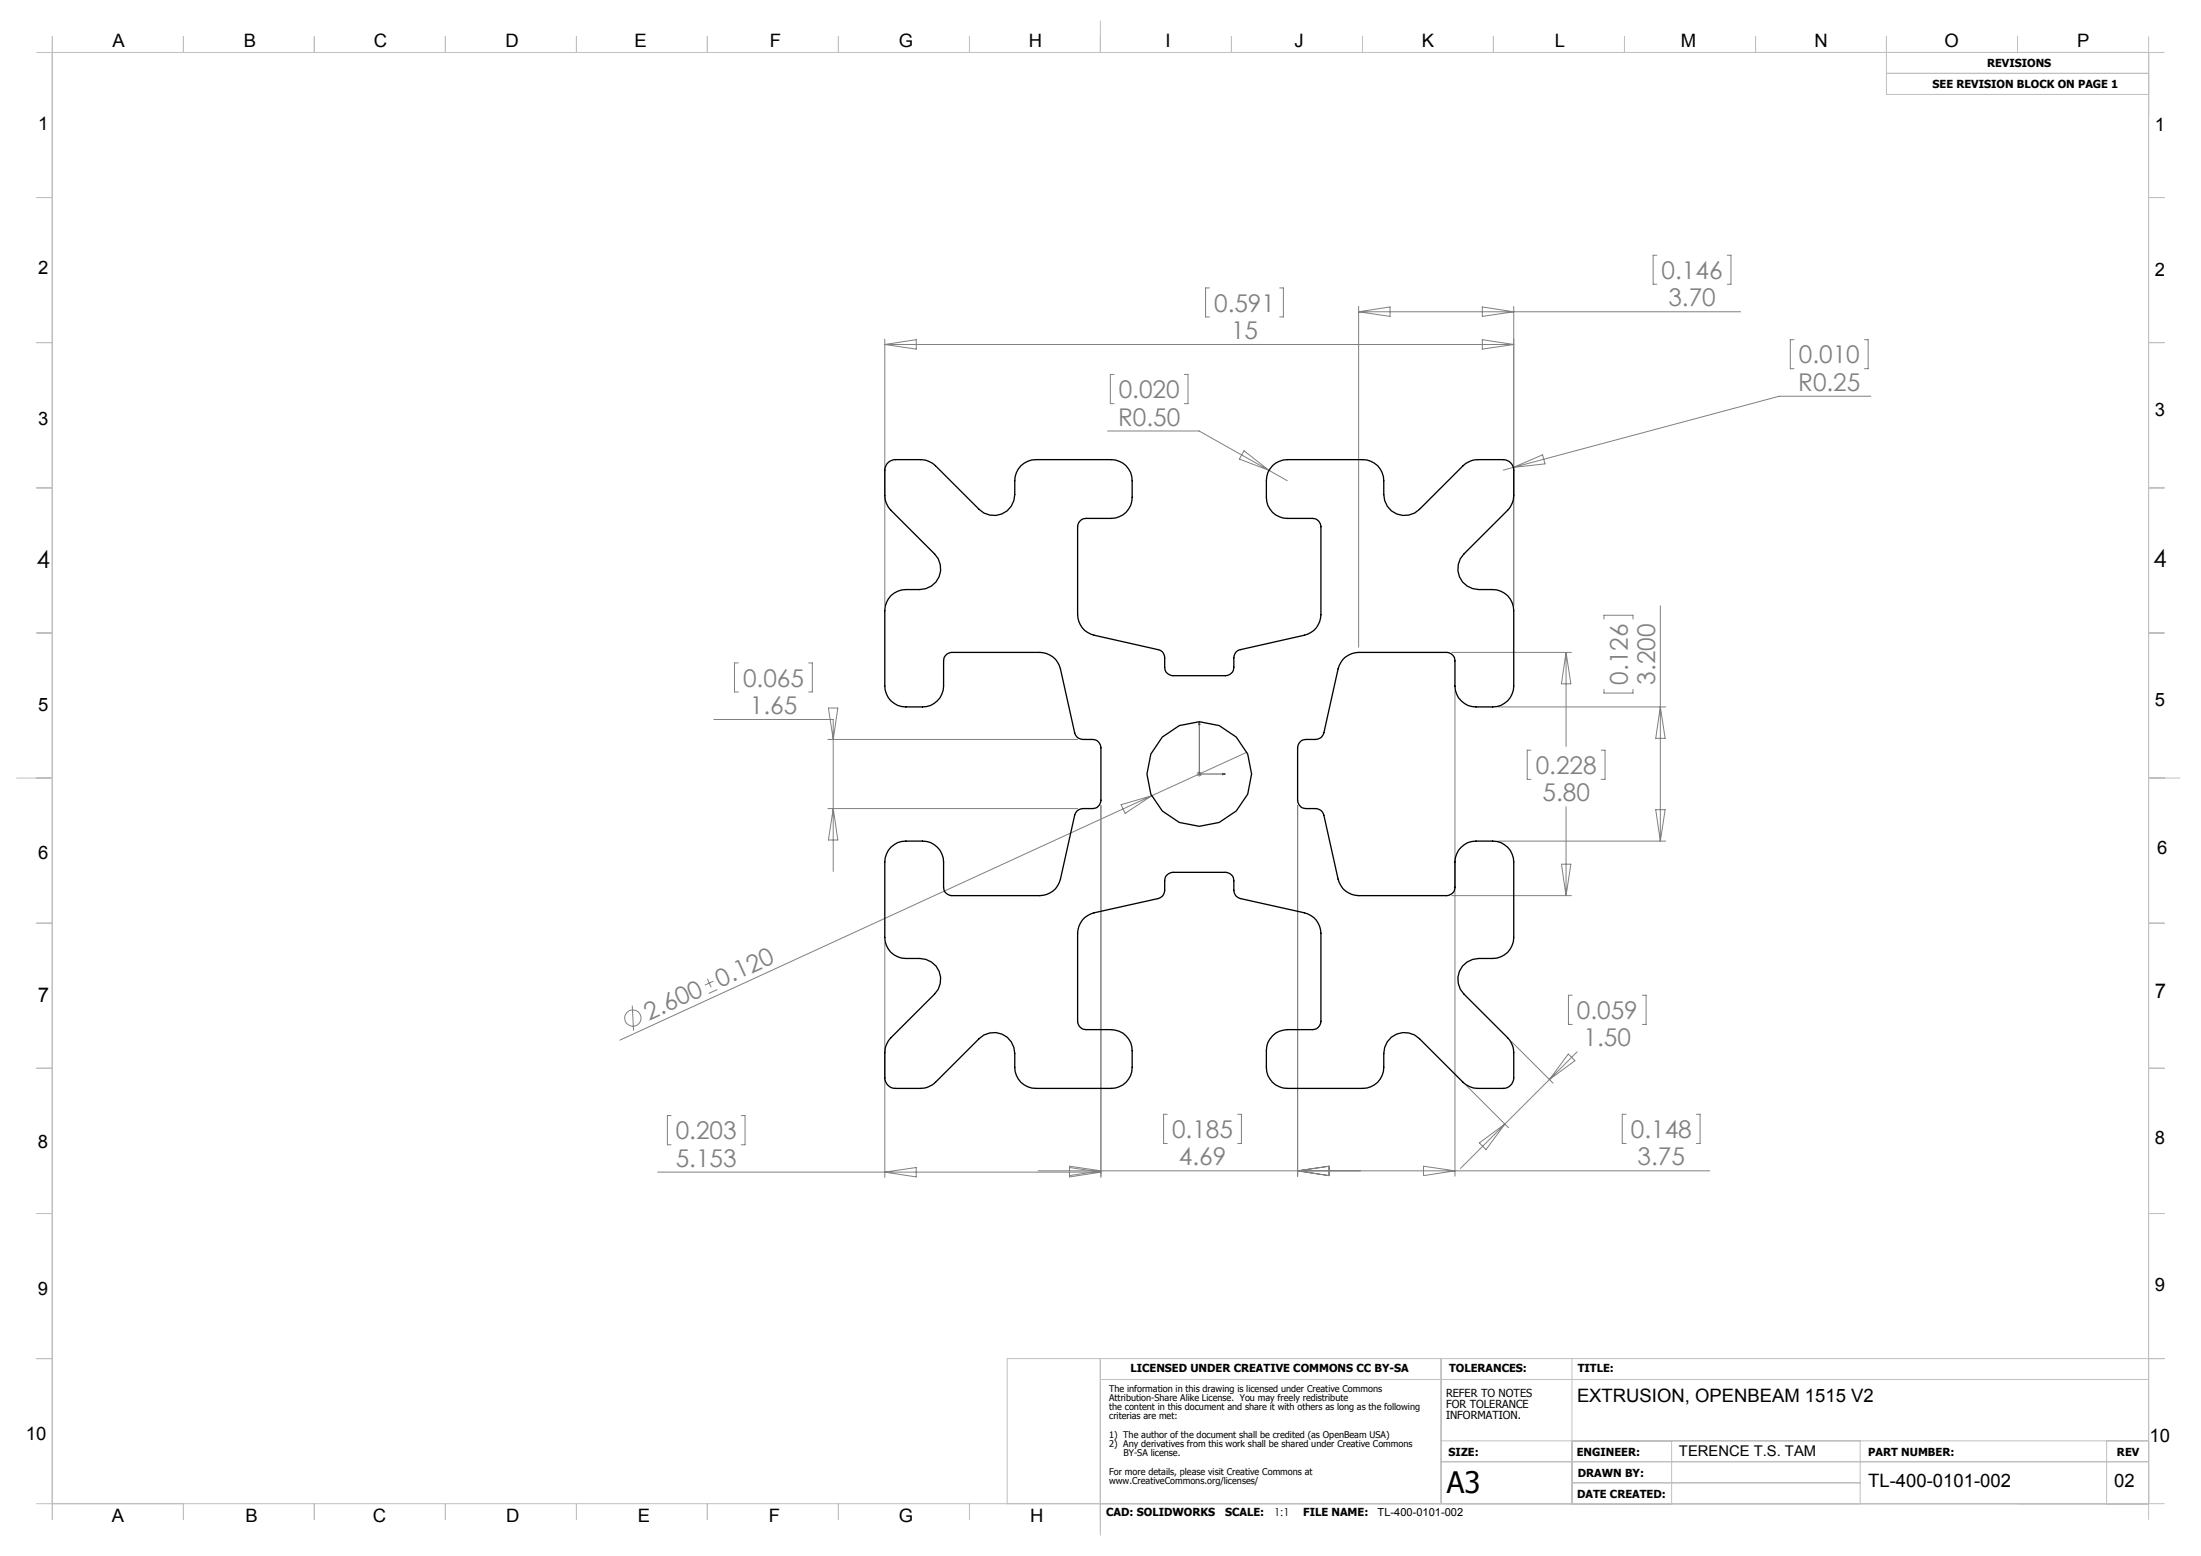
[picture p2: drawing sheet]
<svg xmlns="http://www.w3.org/2000/svg" width="420mm" height="297mm" viewBox="0 0 420 297" stroke-linecap="round" stroke-linejoin="round" font-family="sans-serif">
<g fill="none" stroke="#808080" stroke-width=".19">
<path d="M230.8 55h-.8v5.5h.8M244.2 55h.7v5.5h-.7M259.3 58.5v65M259.3 59.5h72.8M259.3 59.5l6-.9v1.8zM282.9 58.6l6 .9-6 .9zM288.9 58.5v57M316.2 48.7h-.7v5.6h.7M329.6 48.7h.7v5.6h-.7M168.8 64.7v50.8M168.8 65.8h120.1M168.8 65.8l6-1v1.8z"/>
<path d="M212.6 71.5h-.7v5.5h.7M226 71.5h.7v5.5h-.7M282.9 64.8l6 1-6 .8zM342.3 64.8h-.7v5.6h.7M355.8 64.8h.7v5.6h-.7M357 75.6h-17.5l-50.7 13.6M211.3 82.3h17.5l13.3 7.5M237.4 86l4.7 3.8-5.6-2.2zM242.1 89.8l3.5 2M288.8 89.2l-2 .5M288.8 89.2l5.6-2.4 .4 1.7zM306.1 118.2v-.8h5.5v.8"/>
<path d="M316.8 115.6v44.9M136.2 137.3h22.8v29M140.9 126.5h-.7v5.6h.7M154.3 126.5h.7v5.6h-.7M158.1 135.1h1.8l-.9 6zM277 124.5h22.9M277.6 131.9v92.6M285.9 134.9h32M298.8 124.5v18M298.8 124.5l1 6h-1.8zM306.1 131.6v.7h5.5v-.7M316.8 134.9l.9 6h-1.8z"/>
<path d="M158 141.1h47.6M158 154.3h47.6M159 154.3l.9 6h-1.8zM210.1 153.7v71.1M213.9 153.6l5.8-1.7-5 3.4zM219.7 151.9l-101.4 46.6M228.4 147.7h.9M228.5 147.4l.7 .7M228.8 147.2v1M229.2 147.4l-.7 .7M237.9 143.6l-18.2 8.3M247.6 153.7v70.8"/>
<path d="M292.1 143.2h-.7v5.6h.7M298.8 154v17M305.5 143.2h.8v5.6h-.8M315.9 154.5h1.8l-.9 6zM168.8 179.9v44.9M277 171h22.9M285.9 160.5h32M298 165h1.8l-1 6zM120.6 191.9l.3 4.8M135 186.8l.7 1.7M136.1 187.3l-1.6 .7M136.9 188.9l-1.6 .7"/>
<path d="M288.4 198.8l8 8M300 190h-.7v5.5h.7M313.4 190h.7v5.5h-.7M128.1 212.9h-.7v5.6h.7M141.5 212.9h.7v5.6h-.7M222.7 212.7h-.7v5.6h.7M236.2 212.7h.7v5.6h-.7M279.9 207.3l8 8M282.3 218.2l4.9-3.6-3.6 4.8zM299.3 201.2l1.2 1.3-4.8 3.6zM301 200.8l-22.3 22.2M310.3 212.7h-.7v5.6h.7"/>
<path d="M323.7 212.7h.7v5.6h-.7M125.5 223.7h84.6M168.8 223.7l6-.9v1.8zM198.1 223.5h128.1M204.1 222.8l6 .9M210.1 223.7l-6 .9v-2l6 .9-6 .9M247.6 223.5l6-.9v1.8zM271.6 222.6l6 .9-6 .9z"/>
<circle cx="120.8" cy="194.3" r="1.55"/>
</g>
<path d="M228.8 137.8l.2 .5h-.3zM228.8 137.8v9.9h5M233.3 147.6l.5 .1-.5 .2z" fill="none" stroke="#00f" stroke-width=".19"/>
<g fill="none" stroke="#c0c0c0" stroke-width=".19">
<path d="M7 10h406M10 7v283M35 7v3M60 7v3M85 7v3M110 7v3M135 7v3M160 7v3M185 7v3M210 4v6M235 7v3M260 7v3"/>
<path d="M285 7v3M310 7v3M335 7v3M360 7v11h50M360 14h50M385 7v3M410 7v283M7 37.7h3M410 37.7h3M7 65.4h3M410 65.4h3M7 93.1h3"/>
<path d="M410 93.1h3M7 120.8h3M410 120.8h3M3.2 148.5h6.8M410 148.5h6M7 176.2h3M410 176.2h3M7 203.9h3M410 203.9h3M7 231.6h3M410 231.6h3M7 259.3h3"/>
<path d="M210 259.3v33.7M275 259.3v27.7M300 259.3v27.7M413 259.3h-220.8v27.7M210 263.3h200M275 275h135M275 279h135M319 275v12M355 275v12M402 275v12M7 287h406M35 287v3"/>
<path d="M60 287v3M85 287v3M110 287v3M135 287v3M160 287v3M185 287v3M300 283h55"/>
</g>
<path d="M233.3 147.6l.5 .1-.5 .2zM228.8 137.8l.2 .5h-.3z" fill="#00f"/>
<g fill="none" stroke="#000" stroke-width=".25">
<path d="M169.4 88.3l1.1-.5 5.2-.1 1.1 .2 1.1 .5 8.9 8.8a4 4 0 0 0 4.4 .9 4 4 0 0 0 2.4-3.7l.1-3.4a4 4 0 0 1 4-3.3l15.1 .1a4 4 0 0 1 3.2 4v3.9a4 4 0 0 1-3.9 3.3h-5.2l-.8 .4-.4 .8-.1 17.1a4 4 0 0 0 3.2 3.9l12.5 2.9 .6 .4 .2 .5 .1 2.3a1.63 1.63 0 0 0 1.6 1.7h10.1l.8-.3a1.42 1.42 0 0 0 .7-1.4l.1-2.3 .3-.5 .6-.4 12.5-2.9a4 4 0 0 0 3.2-3.9l-.1-17.1-.4-.8-.8-.4h-5.2a4 4 0 0 1-3.9-4.1v-3.9a4 4 0 0 1 3.9-3.3l15.2 .1a4 4 0 0 1 3.3 4v2.6l.1 1.2a4 4 0 0 0 6.7 1.6l8.9-8.8 1.4-.6 5.6-.1a2.05 2.05 0 0 1 2.1 2l-.1 5.7-.6 1.4-8.8 8.9a4 4 0 0 0-.9 4.4 4 4 0 0 0 3.7 2.4l3.4 .1a4 4 0 0 1 3.3 4l-.1 15.1a4 4 0 0 1-4 3.2h-3.9a4.1 4.1 0 0 1-3.3-4v-5.1l-.4-.8-.8-.4-17.1-.1a4 4 0 0 0-4 3.2l-2.8 12.5-.4 .6-.5 .2-2.4 .1a1.63 1.63 0 0 0-1.6 1.6v10l.3 .9a1.42 1.42 0 0 0 1.3 .7l2.4 .1 .5 .3 .4 .6 2.8 12.5a4 4 0 0 0 4 3.2h16.7l.9-.3a1.42 1.42 0 0 0 .7-1.4l.1-5.5a4.1 4.1 0 0 1 4-3.3l3.9 .1a4 4 0 0 1 3.3 3.9l-.1 15.2a4 4 0 0 1-4 3.2h-2.6l-1.2 .2a4 4 0 0 0-1.6 6.7l8.8 8.9 .6 1.4 .1 5.6a2.05 2.05 0 0 1-2.1 2h-5.6l-1.4-.6-8.9-8.8a4 4 0 0 0-4.4-.9 4 4 0 0 0-2.4 3.7l-.1 3.4a4 4 0 0 1-4 3.2h-15.1a4 4 0 0 1-3.2-4v-3.9a4.1 4.1 0 0 1 3.9-3.3h5.2l.8-.4 .4-.8 .1-17.2a4 4 0 0 0-3.2-3.9l-12.5-2.8-.6-.4-.3-.5-.1-2.4a1.63 1.63 0 0 0-1.5-1.6h-10.1l-.8 .3a1.42 1.42 0 0 0-.8 1.3l-.1 2.4-.2 .5-.6 .4-12.5 2.8a4 4 0 0 0-3.2 3.9l.1 17.2 .4 .8 .8 .4h5.2a4 4 0 0 1 3.9 4.1v3.9a4 4 0 0 1-3.9 3.2h-15.3a4 4 0 0 1-3.2-4v-2.6l-.1-1.2a4 4 0 0 0-6.7-1.6l-8.9 8.8-1.4 .6h-5.6a2.05 2.05 0 0 1-2.1-2l.1-5.6 .6-1.4 8.8-8.9a4 4 0 0 0 .9-4.4 4 4 0 0 0-3.7-2.5h-3.5a4 4 0 0 1-3.2-4l.1-15.1a4 4 0 0 1 4-3.3l3.9 .1a4.1 4.1 0 0 1 3.3 3.9v5.1a1.62 1.62 0 0 0 1.5 1.4l17.5-.1a4 4 0 0 0 3.3-3.1l2.8-12.5 .4-.6 .5-.3 2.4-.1a1.63 1.63 0 0 0 1.6-1.6v-10l-.3-.9a1.42 1.42 0 0 0-1.3-.7l-2.4-.1-.5-.2-.4-.6-2.8-12.5a4 4 0 0 0-4-3.2l-17.1 .1-.8 .4-.4 .8v5.1a4 4 0 0 1-4.1 4h-4a4 4 0 0 1-3.2-4l.1-15.1a4 4 0 0 1 4-3.3h2.6l1.2-.1a4 4 0 0 0 1.6-6.7l-8.8-8.9-.5-1.1-.2-1.1 .1-5.2z"/>
<circle cx="228.8" cy="147.7" r="10"/>
</g>
<text font-size="5.6" x="276.1" y="285">A3</text>
<g font-size="4.7" fill="#808080">
<text x="317.1" y="53.2">0.146</text>
<text x="231.7" y="59.5">0.591</text>
<text x="318.4" y="58.5">3.70</text>
<text x="234.9" y="64.7">15</text>
<text x="343.3" y="69.4">0.010</text>
<text x="213.5" y="76">0.020</text>
<text x="343.1" y="74.6">R0.25</text>
<text x="213.4" y="81.2">R0.50</text>
<text x="141.8" y="131">0.065</text>
<text x="310.6" y="130.7" transform="rotate(-90 310.6 130.7)">0.126</text>
<text x="315.8" y="130.7" transform="rotate(-90 315.8 130.7)">3.200</text>
<text x="143.1" y="136.3">1.65</text>
<text x="293" y="147.7">0.228</text>
<text x="294.3" y="153">5.80</text>
<text x="137.4" y="188.5" transform="rotate(-25 137.4 188.5)">0.120</text>
<text x="123.8" y="194.8" transform="rotate(-25 123.8 194.8)">2.600</text>
<text x="300.9" y="194.5">0.059</text>
<text x="302.2" y="199.7">1.50</text>
<text x="129" y="217.5">0.203</text>
<text x="223.7" y="217.2">0.185</text>
<text x="311.2" y="217.2">0.148</text>
<text x="129" y="222.7">5.153</text>
<text x="225" y="222.5">4.69</text>
<text x="312.5" y="222.5">3.75</text>
</g>
<g font-size="4.7">
<text x="7" y="108.5">4</text>
<text x="410.9" y="108.2">4</text>
</g>
<g font-size="3.9">
<text x="7.2" y="191.2">7</text>
<text x="411.2" y="190.5">7</text>
</g>
<g font-size="3.5">
<text x="21.5" y="9.1">A</text>
<text x="46.5" y="9.1">B</text>
<text x="71.4" y="9.1">C</text>
<text x="96.5" y="9.1">D</text>
<text x="121.1" y="9.1">E</text>
<text x="146.9" y="9.1">F</text>
<text x="171.5" y="9.1">G</text>
<text x="196.3" y="9.1">H</text>
<text x="222.4" y="9.1">I</text>
<text x="247" y="9.1">J</text>
<text x="271.3" y="9.1">K</text>
<text x="296.7" y="9.1">L</text>
<text x="320.8" y="9.1">M</text>
<text x="346.2" y="9.1">N</text>
<text x="371" y="9.1">O</text>
<text x="396.4" y="9.1">P</text>
<text x="7.3" y="24.9">1</text>
<text x="411.2" y="25">1</text>
<text x="7.3" y="52.3">2</text>
<text x="411.2" y="52.7">2</text>
<text x="7.3" y="81.1">3</text>
<text x="411.2" y="79.4">3</text>
<text x="7.3" y="135.7">5</text>
<text x="411.2" y="134.8">5</text>
<text x="7.3" y="163.9">6</text>
<text x="411.6" y="162.9">6</text>
<text x="7.2" y="219.1">8</text>
<text x="411.2" y="218.4">8</text>
<text x="7.2" y="247.2">9</text>
<text x="411.2" y="246.3">9</text>
<text x="300.9" y="267.6">EXTRUSION, OPENBEAM 1515 V2</text>
<text x="4.9" y="274.8">10</text>
<text x="410.2" y="275.3">10</text>
<text x="356.5" y="283.8">TL-400-0101-002</text>
<text x="403.4" y="283.8">02</text>
<text x="21.3" y="290.5">A</text>
<text x="46.9" y="290.5">B</text>
<text x="71.2" y="290.5">C</text>
<text x="96.6" y="290.5">D</text>
<text x="121.7" y="290.5">E</text>
<text x="146.7" y="290.5">F</text>
<text x="171.5" y="290.5">G</text>
<text x="196.6" y="290.5">H</text>
</g>
<text font-size="2.8" x="320.4" y="278">TERENCE T.S. TAM</text>
<g font-size="2.1">
<text x="368.8" y="16.8">SEE REVISION BLOCK ON PAGE 1</text>
<text x="379.2" y="12.7">REVISIONS</text>
<text x="215.7" y="262">LICENSED UNDER CREATIVE COMMONS CC BY-SA</text>
<text x="276.5" y="262">TOLERANCES:</text>
<text x="301.1" y="262">TITLE:</text>
<text x="275.9" y="266.7">REFER TO NOTES</text>
<text x="275.9" y="268.8">FOR TOLERANCE</text>
<text x="275.9" y="270.9">INFORMATION.</text>
<text x="276.4" y="278">SIZE:</text>
<text x="300.9" y="278">ENGINEER:</text>
<text x="301.1" y="281.9">DRAWN BY:</text>
<text x="356.5" y="277.9">PART NUMBER:</text>
<text x="404" y="277.9">REV</text>
<text x="300.9" y="285.9">DATE CREATED:</text>
<text x="211.1" y="289.3">CAD: SOLIDWORKS</text>
<text x="233.8" y="289.3">SCALE:</text>
<text x="243.1" y="289.3">1:1</text>
<text x="248.7" y="289.3">FILE NAME:</text>
<text x="262.9" y="289.3">TL-400-0101-002</text>
</g>
<g font-size="1.8">
<text x="211.7" y="265.6">The information in this drawing is licensed under Creative Commons</text>
<text x="211.7" y="267.4">Attribution-Share Alike License. You may freely redistribute</text>
<text x="211.7" y="269.2">the content in this document and share it with others as long as the following</text>
<text x="211.7" y="270.9">criterias are met:</text>
<text x="211.7" y="274.4">1) The author of the document shall be credited (as OpenBeam USA)</text>
<text x="211.7" y="276.2">2) Any derivatives from this work shall be shared under Creative Commons</text>
<text x="211.7" y="281.5">For more details, please visit Creative Commons at</text>
<text x="214.4" y="278">BY-SA license.</text>
<text x="211.7" y="283.3">www.CreativeCommons.org/licenses/</text>
</g>
</svg>
